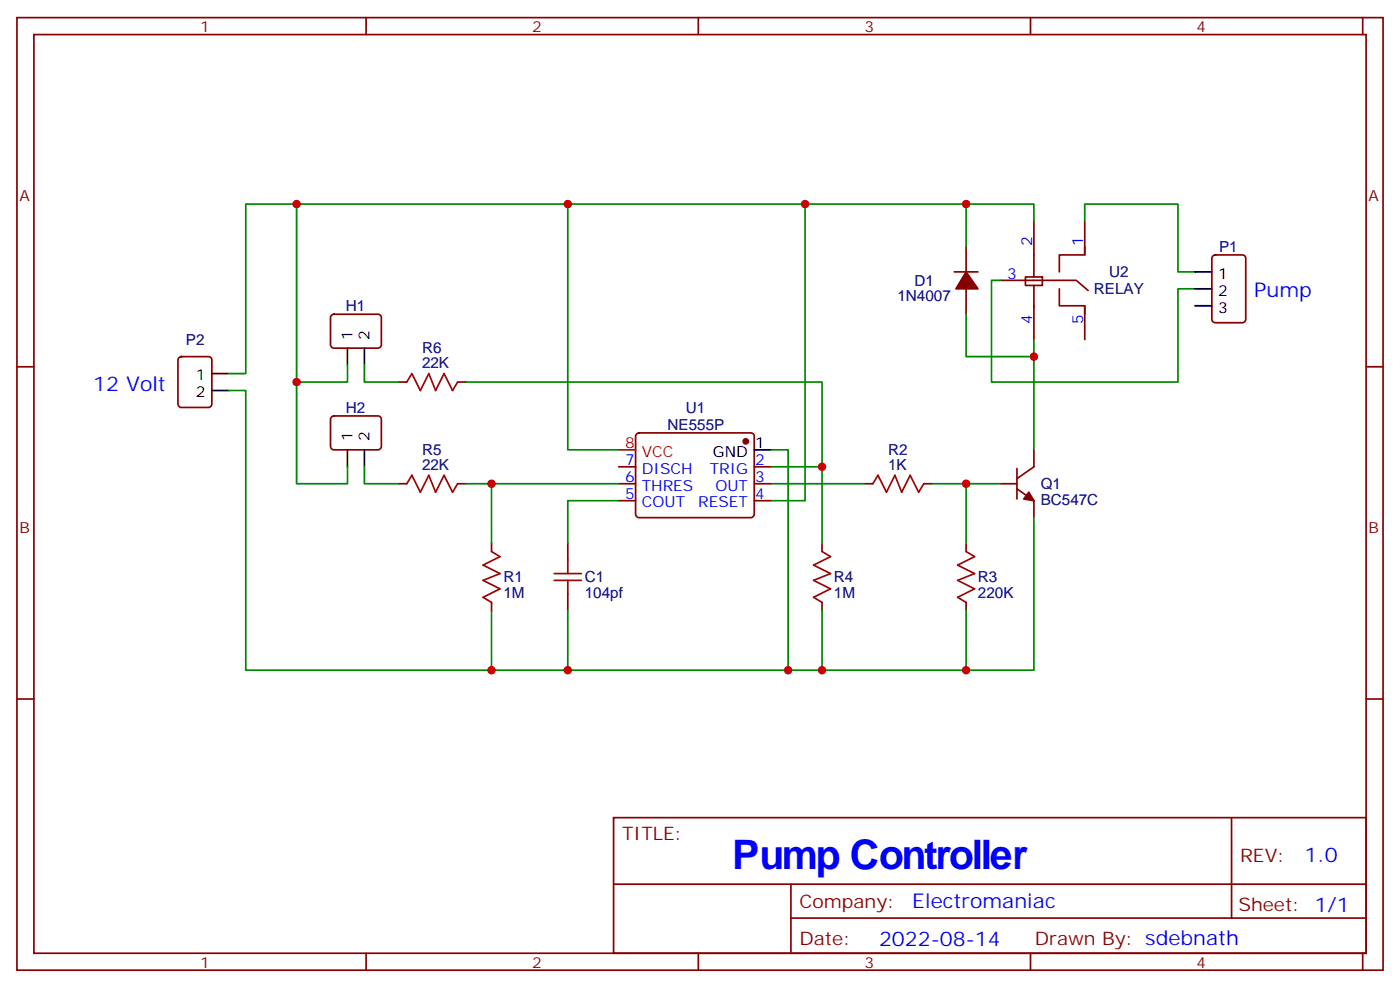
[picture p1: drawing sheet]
<svg xmlns="http://www.w3.org/2000/svg" width="291mm" height="206mm" viewBox="0 0 291 206" stroke-linecap="round" stroke-linejoin="round" font-family="sans-serif">
<g fill="none" stroke="#870000" stroke-width=".35">
<path d="M3.5 3.7h284.4v198.2h-284.4zM7.1 7.2h277.2v191.2h-277.2zM76.2 3.7v3.5M145.3 3.7v3.5M214.5 3.7v3.5M283.6 3.7v3.5M198.6 56.6h5M201.1 51.3v5.3M208.1 58.3h15.9l2.5 2.2M213.4 57.6h3.6v1.8h-3.6zM215.2 46v11.6M215.2 59.4v11.3"/>
<path d="M225.8 51.3v1.8h-5.3v3.5M225.8 46v7.1M252.5 53.3l.4-.2h5.7a.71 .71 0 0 1 .7 .7v12.7a.76 .76 0 0 1-.7 .7h-5.7a.76 .76 0 0 1-.7-.7v-12.7zM3.5 76.3h3.6M37.3 74.4l.4-.2h5.7a.71 .71 0 0 1 .7 .7v9.2a.76 .76 0 0 1-.7 .7h-5.7a.76 .76 0 0 1-.7-.7v-9.2zM69 65.6l.5-.2h9.2a.71 .71 0 0 1 .7 .7v5.7a.76 .76 0 0 1-.7 .7h-9.2a.76 .76 0 0 1-.7-.7v-5.7zM82.9 79.5h1.8M95.2 79.5h1.8M201.1 60.1v5.3M220.5 60.1v3.5h5.3v1.8M225.8 63.6v7.1M284.3 76.3h3.6"/>
<path d="M69 86.8l.5-.2h9.2a.71 .71 0 0 1 .7 .7v5.6a.76 .76 0 0 1-.7 .7h-9.2a.76 .76 0 0 1-.7-.7v-5.6zM128.8 97.2h3.5M132.5 90.3l.5-.2h23.3a.71 .71 0 0 1 .7 .7v16.2a.76 .76 0 0 1-.7 .7h-23.3a.76 .76 0 0 1-.7-.7v-16.2zM157 97.2h3.5M211.7 97.5v6.4M215.2 93.6v3.6l-3.5 2.4M82.9 100.7h1.8M95.2 100.7h1.8M102.3 113v1.8M118.2 113v3.6M128.8 100.7h3.5M128.8 104.2h3.5"/>
<path d="M157 100.7h3.5M157 104.2h3.5M171.1 113v1.8M179.9 100.7h1.8M192.3 100.7h1.7M201.1 113v1.8M208.1 100.7h3.6M211.7 101.7l3.5 2.5v3.5M102.3 125.4v1.7M118.2 123.6v3.5M171.1 125.4v1.7M201.1 125.4v1.7"/>
<path d="M3.5 145.5h3.6M284.3 145.5h3.6M127.7 170.2h156.6v28.2h-156.6zM256.3 170.2v20.9M76.2 198.4v3.5M127.7 184h156.5M145.3 198.4v3.5M164.6 191.1h119.6M164.6 184v14.1M214.5 198.4v3.5M283.6 198.4v3.5"/>
</g>
<g fill="#870000" stroke="#870000" stroke-width=".35">
<path d="M214.1 102.4l1.1 1.8-2.1-.3z"/>
<path d="M201.1 56.6l2.5 3.5h-4.6z"/>
<circle cx="155.2" cy="91.9" r=".53"/>
</g>
<path d="M248.7 56.6h3.5M44.1 77.8h3.5M72.3 72.5v3.5M75.8 72.5v3.5M248.7 60.1h3.5M248.7 63.6h3.5M44.1 81.3h3.5M72.3 93.6v3.6M75.8 93.6v3.6M157 93.6h3.5" fill="none" stroke="#000" stroke-width=".35"/>
<path d="M128.8 93.6h3.5" fill="none" stroke="#f00" stroke-width=".35"/>
<path d="M84.7 79.5l1-1.7 1.8 3.5 1.8-3.5 1.4 3.5 1.7-3.5 1.8 3.5 1-1.8M84.7 100.7l1-1.8 1.8 3.5 1.8-3.5 1.4 3.5 1.7-3.5 1.8 3.5 1-1.7M102.3 114.8l1.8 1.1-3.6 1.7 3.6 1.8-3.6 1.4 3.6 1.8-3.6 1.7 1.8 1.1M115.4 119.4h5.6M118.2 116.6v2.8M171.1 114.8l1.8 1.1-3.6 1.7 3.6 1.8-3.6 1.4 3.6 1.8-3.6 1.7 1.8 1.1M181.7 100.7l1-1.8 1.8 3.5 1.8-3.5 1.4 3.5 1.7-3.5 1.8 3.5 1.1-1.7M201.1 114.8l1.7 1.1-3.5 1.7 3.5 1.8-3.5 1.4 3.5 1.8-3.5 1.7 1.8 1.1M115.4 120.8h5.6M118.2 120.8v2.8" fill="none" stroke="#a10000" stroke-width=".35"/>
<g fill="none" stroke="#008700" stroke-width=".35">
<path d="M61.7 42.5h-10.5v35.3h-3.6M118.2 42.5h-56.5v37h10.6v-3.5M167.6 42.5v61.7h-7.1M201.1 42.5h-82.9v51.1h10.6M208.1 58.3h-1.7v21.2h38.8v-19.4h3.5M215.2 46v-3.5h-14.1v8.8M225.8 46v-3.5h19.4v14.1h3.5M61.7 79.5v21.2h10.6v-3.5M75.8 76v3.5h7.1M97 79.5h74.1v17.7M201.1 65.4v8.8h14.1M215.2 70.7v22.9"/>
<path d="M47.6 81.3h3.6v58.2h51.1M75.8 97.2v3.5h7.1M160.5 97.2h10.6v15.8M160.5 93.6h3.5v45.9M97 100.7h5.3M128.8 104.2h-10.6v8.8M128.8 100.7h-26.5v12.3M160.5 100.7h19.4M194 100.7h14.1M201.1 100.7v12.3M215.2 107.7v31.8h-112.9v-12.4M118.2 127.1v12.4"/>
<path d="M171.1 127.1v12.4M201.1 127.1v12.4"/>
</g>
<g fill="#c00">
<circle cx="201.1" cy="100.7" r=".88"/>
<circle cx="215.2" cy="74.2" r=".88"/>
<circle cx="201.1" cy="42.5" r=".88"/>
<circle cx="167.6" cy="42.5" r=".88"/>
<circle cx="201.1" cy="139.5" r=".88"/>
<circle cx="171.1" cy="139.5" r=".88"/>
<circle cx="118.2" cy="139.5" r=".88"/>
<circle cx="164" cy="139.5" r=".88"/>
<circle cx="102.3" cy="100.7" r=".88"/>
<circle cx="171.1" cy="97.2" r=".88"/>
<circle cx="118.2" cy="42.5" r=".88"/>
<circle cx="61.7" cy="79.5" r=".88"/>
<circle cx="61.7" cy="42.5" r=".88"/>
<circle cx="102.3" cy="139.5" r=".88"/>
</g>
<text font-size="8.5" fill="#00f" x="152.4" y="180.8">Pump Controller</text>
<g font-size="4.2" fill="#00f">
<text x="261.1" y="61.9">Pump</text>
<text x="19.4" y="81.3">12 Volt</text>
<text x="271.5" y="179.4">1.0</text>
<text x="189.9" y="189">Electromaniac</text>
<text x="183" y="196.8">2022-08-14</text>
</g>
<g font-size="3.9" fill="#800">
<text x="129.5" y="174.8">TITLE:</text>
<text x="258.1" y="179.4">REV:</text>
<text x="166.4" y="189">Company:</text>
<text x="257.7" y="189.6">Sheet: 1/1</text>
<text x="166.4" y="196.6">Date:</text>
<text x="215.4" y="196.7">Drawn By: sdebnath</text>
</g>
<g font-size="3.2" fill="#800">
<text x="41.6" y="6.7">1</text>
<text x="110.8" y="6.7">2</text>
<text x="179.9" y="6.7">3</text>
<text x="249.1" y="6.7">4</text>
<text x="4.1" y="41.8">A</text>
<text x="284.9" y="41.8">A</text>
<text x="4.1" y="110.9">B</text>
<text x="284.9" y="110.9">B</text>
<text x="41.6" y="201.4">1</text>
<text x="110.8" y="201.4">2</text>
<text x="179.9" y="201.4">3</text>
<text x="249.1" y="201.4">4</text>
</g>
<g font-size="3.2" fill="#00f">
<text x="214.8" y="51.3" transform="rotate(-90 214.8 51.3)">2</text>
<text x="225.4" y="51.3" transform="rotate(-90 225.4 51.3)">1</text>
<text x="209.6" y="58">3</text>
<text x="214.8" y="67.4" transform="rotate(-90 214.8 67.4)">4</text>
<text x="225.4" y="67.4" transform="rotate(-90 225.4 67.4)">5</text>
<text x="130.1" y="100.3">6</text>
<text x="130.1" y="96.8">7</text>
<text x="133.6" y="98.6">DISCH</text>
<text x="147.7" y="98.6">TRIG</text>
<text x="157.2" y="96.8">2</text>
<text x="157.2" y="100.3">3</text>
<text x="130.1" y="103.9">5</text>
<text x="133.6" y="105.6">COUT</text>
<text x="133.6" y="102.1">THRES</text>
<text x="145.3" y="105.6">RESET</text>
<text x="148.9" y="102.1">OUT</text>
<text x="157.2" y="103.9">4</text>
</g>
<g font-size="3.2" fill="#000080">
<text x="253.7" y="52.5">P1</text>
<text x="190.3" y="59.5">D1</text>
<text x="230.9" y="57.7">U2</text>
<text x="72" y="64.8">H1</text>
<text x="186.8" y="62.7">1N4007</text>
<text x="227.7" y="61.3">RELAY</text>
<text x="38.7" y="71.8">P2</text>
<text x="87.8" y="76.7">22K</text>
<text x="87.8" y="73.5">R6</text>
<text x="72" y="86">H2</text>
<text x="138.9" y="89.5">NE555P</text>
<text x="142.7" y="85.9">U1</text>
<text x="87.8" y="94.6">R5</text>
<text x="184.9" y="94.6">R2</text>
<text x="87.8" y="97.9">22K</text>
<text x="184.9" y="97.9">1K</text>
<text x="216.6" y="101.8">Q1</text>
<text x="216.6" y="105">BC547C</text>
<text x="104.8" y="124.4">1M</text>
<text x="104.8" y="121.1">R1</text>
<text x="121.7" y="124.4">104pf</text>
<text x="121.7" y="121.2">C1</text>
<text x="173.6" y="124.4">1M</text>
<text x="173.6" y="121.1">R4</text>
<text x="203.6" y="124.4">220K</text>
<text x="203.6" y="121.2">R3</text>
</g>
<g font-size="3.2">
<text x="253.5" y="58">1</text>
<text x="253.5" y="61.5">2</text>
<text x="253.5" y="65.1">3</text>
<text x="73.4" y="70.7" transform="rotate(-90 73.4 70.7)">1</text>
<text x="76.9" y="70.7" transform="rotate(-90 76.9 70.7)">2</text>
<text x="40.8" y="79.2">1</text>
<text x="40.8" y="82.7">2</text>
<text x="73.4" y="91.9" transform="rotate(-90 73.4 91.9)">1</text>
<text x="76.9" y="91.9" transform="rotate(-90 76.9 91.9)">2</text>
<text x="148.4" y="95">GND</text>
<text x="157.2" y="93.3">1</text>
</g>
<g font-size="3.2" fill="#f00">
<text x="130.1" y="93.3">8</text>
<text x="133.6" y="95">VCC</text>
</g>
</svg>
